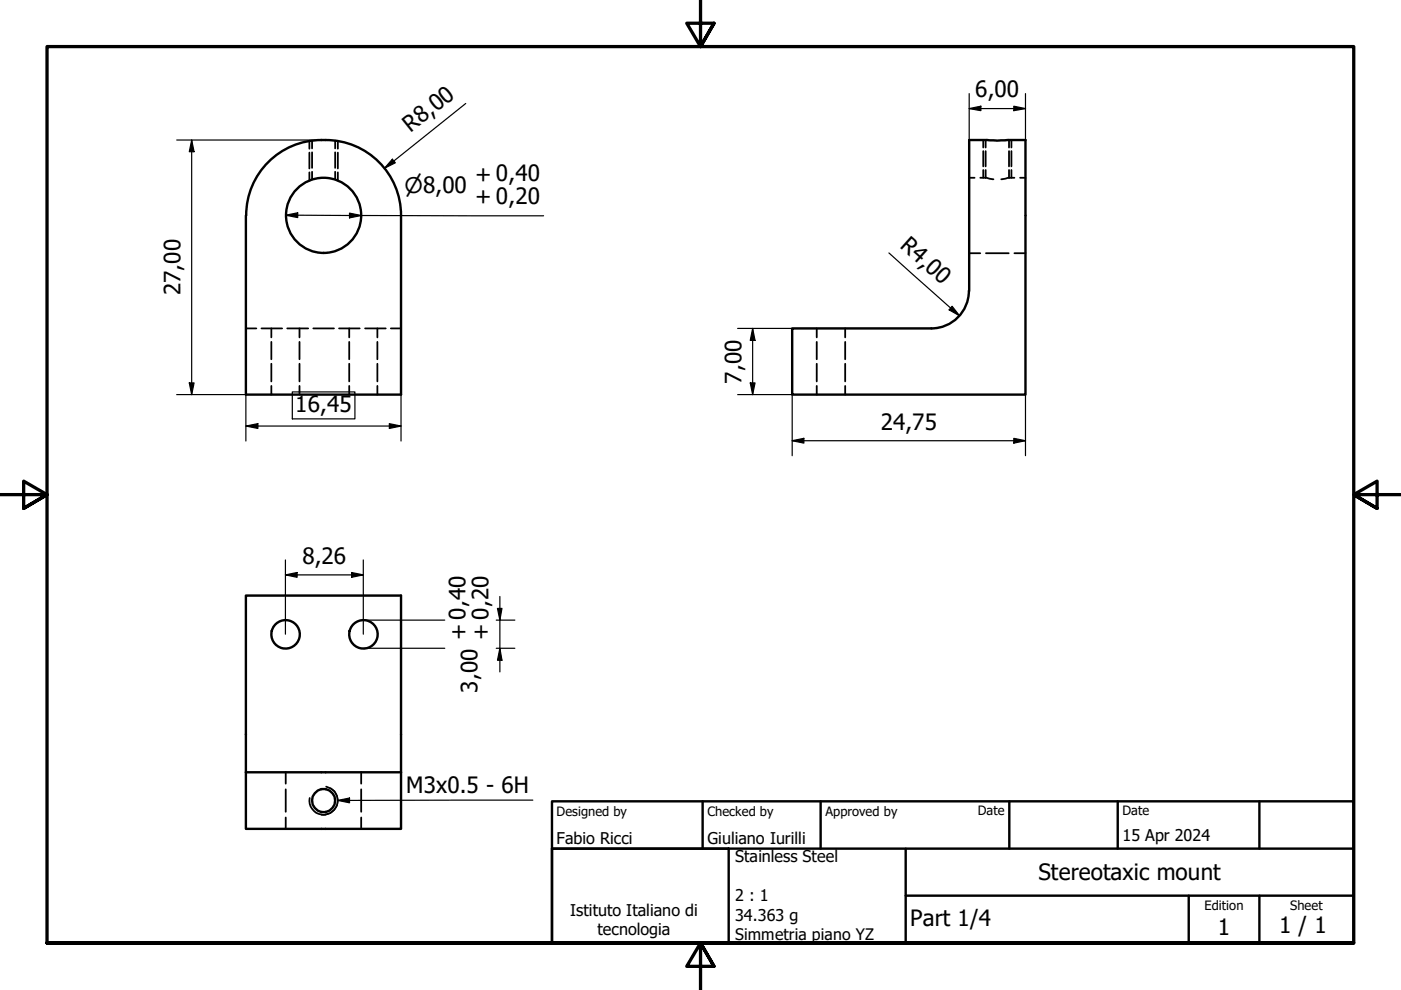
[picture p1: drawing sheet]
<svg xmlns="http://www.w3.org/2000/svg" width="297mm" height="210mm" viewBox="0 0 297 210" stroke-linecap="round" stroke-linejoin="round" font-family="sans-serif">
<!-- layer: Hidden (ISO) -->
<g fill="none" stroke="#000" stroke-width=".38">
<path d="M65.6 29.9v1.6M65.6 32.4v3.3M65.6 36.5v1.8M66.2 29.8v1.7M66.2 32.3v3.3M66.2 36.4v1.7M71.1 29.8v1.7M71.1 32.3v3.3M71.1 36.4v1.7M71.6 29.9v1.6M71.6 32.4v3.3M71.6 36.5v1.8"/>
<path d="M205.5 37.7h1.1M207.8 37.7h1.2M208.5 29.7v1.6M208.5 32v3.3M208.5 36v1.7M209 37.7l1.6 .3M209 29.7v1.6M209 32v3.3M209 36v1.7M213.9 37.7l-1.6 .3M213.9 29.7v1.6M213.9 32v3.3"/>
<path d="M213.9 36v1.7M213.9 37.7h1.2M214.4 29.7v1.6M214.4 32v3.3M214.4 36v1.7M216.3 37.7h1.1M205.5 53.7h2.3M209 53.7h4.9M215.1 53.7h2.3M52.1 69.6h2.3M55.4 69.6h4.4M57.5 69.6v1.9"/>
<path d="M57.5 72.5v3.7M57.5 77.1v3.8M60.9 69.6h4.4M63.5 69.6v1.9M63.5 72.5v3.7M63.5 77.1v3.8M66.4 69.6h4.4M71.9 69.6h4.4M74 69.6v1.9M74 72.5v3.7M74 77.1v3.8M77.4 69.6h4.4"/>
<path d="M80 69.6v1.9M80 72.5v3.7M80 77.1v3.8M82.9 69.6h2.1M173.2 69.6v1.9M173.2 72.5v3.7M173.2 77.1v3.8M179.2 69.6v1.9M179.2 72.5v3.7M179.2 77.1v3.8M57.5 81.8v1.9M63.5 81.8v1.9"/>
<path d="M74 81.8v1.9M80 81.8v1.9M173.2 81.8v1.9M179.2 81.8v1.9M60.6 163.7v2.5M60.6 167.4v4.7M60.6 173.3v2.4M76.6 163.7v2.5M76.6 167.4v4.7M76.6 173.3v2.4"/>
</g>
<!-- layer: Visible (ISO) -->
<g fill="none" stroke="#000" stroke-width=".51">
<path d="M68.1 29.7h.9M68.2 29.7a16 16 0 0 0-16 16M69.1 29.7a16 16 0 0 1 15.9 16M52.1 45.7v38h32.9v-38M205.4 61.7a8 8 0 0 1-7.9 7.9M205.5 61.7v-32l6 .1 5.9-.1v54h-49.4v-14.1h29.5M52.1 163.7v12h32.9v-12M52.1 163.7v-37.4h32.9v37.4M52.1 163.7h32.9M68.1 167.3a2.5 2.5 0 0 0-1.9 2.4 2.5 2.5 0 0 0 1.9 2.5M68.2 172.1h.9M68.2 167.3h.9"/>
<path d="M69 167.3a2.49 2.49 0 0 1 2.1 2.4 2.49 2.49 0 0 1-2.1 2.5"/>
<circle cx="68.6" cy="45.7" r="8"/>
<circle cx="60.5" cy="134.5" r="3"/>
<circle cx="77.1" cy="134.5" r="3"/>
</g>
<!-- layer: Visible Narrow (ISO) -->
<path d="M65.7 169.2a2.98 2.98 0 0 0 2.4 3.5M68.2 172.7h.9M69.2 166.8a2.99 2.99 0 0 1 2.4 3 2.99 2.99 0 0 1-2.6 2.9" fill="none" stroke="#000" stroke-width=".38"/>
<!-- layer: Border (ISO) -->
<path d="M148.5 -.1v10l-2.9-5h5.8l-2.9 5 2.9-5M0 104.9h10l-5-2.9v5.8l5-2.9-5 2.9M297 104.9h-10l5-2.9v5.8l-5-2.9 5 2.9M10 199.9v-190h277v190h-277h277M151.4 204.9l-2.9-5 2.9 5h-5.8l2.9-5v10" fill="none" stroke="#000" stroke-width=".7"/>
<!-- layer: Title (ISO) -->
<path d="M117 179.9h37.5v20h-37.5zM117 169.9h170v30h-170zM117 179.9h170M149 169.9v10M174 169.9v10M192 179.9v20M214 169.9v10M237 169.9v10M267 169.9v10M192 189.9h95M252 189.9v10M267 189.9v10" fill="none" stroke="#000" stroke-width=".51"/>
<!-- layer: Dimension (ISO) -->
<g fill="none" stroke="#000" stroke-width=".25">
<path d="M205.5 19.8v9.9M217.4 19.8v9.9M37.5 29.7h30.6M40.6 29.7l.5 2.5h-1zM40.6 29.7v54M83.2 33.8l.6 .7-2.3 1.2zM98.7 21.9l-17.2 13.8M205.5 23l2.5-.5v1zM205.5 23h11.9M214.9 22.5l2.5 .5-2.5 .5zM60.6 45.6l2.5-.5v1zM60.6 45.6l54.7 .2"/>
<path d="M74.1 45.2l2.5 .5-2.5 .5zM188.5 53.6l15 13.4M156.4 69.6h11.6M159.6 69.6l.5 2.6h-1zM159.6 69.6v14.1M201.9 64.9l1.6 2.1-2.3-1.3zM37.5 83.7h14.6v9.8M40.1 81.2h1l-.5 2.5zM52.1 90.3l2.6-.5v1zM52.1 90.3h32.9M62 83.1h13.2v5.7h-13.2zM82.5 89.8l2.5 .5-2.5 .5z"/>
<path d="M85 83.7v9.8M156.4 83.7h11.6v12.9M159.1 81.2h1l-.5 2.5zM168 93.4l2.4-.5v1.1zM168 93.4h49.4M214.9 92.9l2.5 .5-2.5 .6zM217.4 83.7v12.9M60.5 118.7v15.8M77 118.7v15.8M60.5 121.9l2.5-.5v1zM60.5 121.9h16.5M74.5 121.4l2.5 .5-2.5 .5z"/>
<path d="M77 137.4h17.3M77 131.5h17.3M105.2 137.4h4M105.2 131.5h4M105.5 129h.9l-.4 2.5zM106 137.4l.4 2.6h-.9zM106 126.5v16"/>
</g>
<g fill="#000">
<path d="M40.6 29.7l.5 2.5h-1zM83.2 33.8l.6 .7-2.3 1.2zM205.5 23l2.5-.5v1zM214.9 22.5l2.5 .5-2.5 .5zM60.6 45.6l2.5-.5v1zM74.1 45.2l2.5 .5-2.5 .5zM159.6 69.6l.5 2.6h-1zM201.9 64.9l1.6 2.1-2.3-1.3zM40.1 81.2h1l-.5 2.5zM52.1 90.3l2.6-.5v1zM82.5 89.8l2.5 .5-2.5 .5zM159.1 81.2h1l-.5 2.5z"/>
<path d="M168 93.4l2.4-.5v1.1zM214.9 92.9l2.5 .5-2.5 .6zM60.5 121.9l2.5-.5v1zM74.5 121.4l2.5 .5-2.5 .5zM105.5 129h.9l-.4 2.5zM106 137.4l.4 2.6h-.9z"/>
</g>
<!-- layer: Symbol (ISO) -->
<path d="M70.1 167.1a3 3 0 0 1 1.4 3.6 3 3 0 0 1-3.3 2M71.6 169.7l2.5-.5v1zM113 169.6l-41.4 .1" fill="none" stroke="#000" stroke-width=".25"/>
<path d="M71.6 169.7l2.5-.5v1z" fill="#000"/>
<g font-size="4.8">
<text x="206.8" y="20.6">6,00</text>
<text x="87.1" y="28.2" transform="rotate(-39 87.1 28.2)">R8,00</text>
<text x="100.8" y="38.6">+ 0,40</text>
<text x="100.8" y="43.3">+ 0,20</text>
<text x="190.6" y="52.4" transform="rotate(42 190.6 52.4)">R4,00</text>
<text x="38.3" y="62.6" transform="rotate(-90 38.3 62.6)">27,00</text>
<text x="157.2" y="81.3" transform="rotate(-90 157.2 81.3)">7,00</text>
<text x="62.6" y="87.3">16,45</text>
<text x="186.8" y="91.1">24,75</text>
<text x="64.1" y="119.5">8,26</text>
<text x="98.9" y="135.8" transform="rotate(-90 98.9 135.8)">+ 0,40</text>
<text x="103.6" y="135.8" transform="rotate(-90 103.6 135.8)">+ 0,20</text>
<text x="101.2" y="146.9" transform="rotate(-90 101.2 146.9)">3,00</text>
<text x="86.1" y="168.1">M3x0.5 - 6H</text>
<text x="220.2" y="186.7">Stereotaxic mount</text>
<text x="193" y="196.4">Part 1/4</text>
<text x="271.2" y="197.8">1 / 1</text>
<text x="258.2" y="198.2">1</text>
</g>
<text font-size="4.6" x="85.8" y="40.9">⌀8,00</text>
<g font-size="3.4">
<text x="118" y="178.9">Fabio Ricci</text>
<text x="150" y="178.9">Giuliano Iurilli</text>
<text x="238" y="178.2">15 Apr 2024</text>
<text x="155.9" y="182.8">Stainless Steel</text>
<text x="155.9" y="191">2 : 1</text>
<text x="120.9" y="194.2">Istituto Italiano di</text>
<text x="155.9" y="195.2">34.363 g</text>
<text x="126.7" y="198.3">tecnologia</text>
<text x="155.9" y="199.2">Simmetria piano YZ</text>
</g>
<g font-size="2.7">
<text x="118" y="173">Designed by</text>
<text x="150" y="173">Checked by</text>
<text x="175" y="173">Approved by</text>
<text x="207.3" y="172.9">Date</text>
<text x="238" y="172.9">Date</text>
<text x="255.4" y="193">Edition</text>
<text x="273.6" y="193">Sheet</text>
</g>
</svg>
